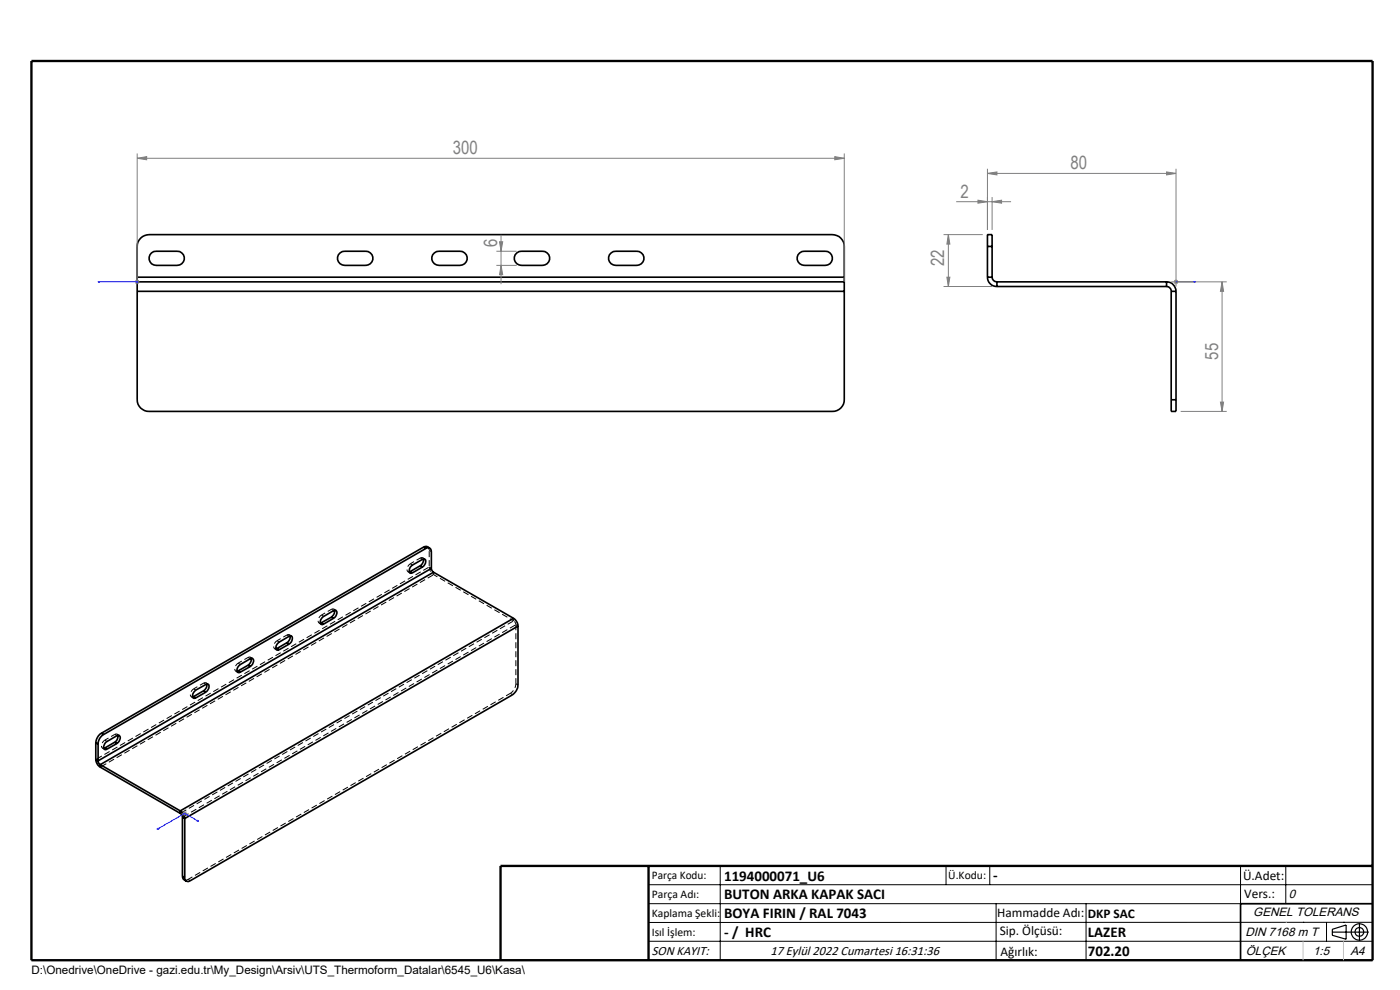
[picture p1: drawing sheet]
<svg xmlns="http://www.w3.org/2000/svg" width="297mm" height="210mm" viewBox="0 0 297 210" stroke-linecap="round" stroke-linejoin="round" font-family="sans-serif">
<g fill="none" stroke="#000" stroke-width=".35">
<path d="M29.1 59.8v2M29.1 58.8v1M29.1 58.8v-6.5a2.53 2.53 0 0 1 2.5-2.5h145a2.53 2.53 0 0 1 2.5 2.5v6.5M29.1 59.8h150M29.1 58.8h150M32.1 53.6l1-.3h4.5a1.5 1.5 0 0 1 1.5 1.5 1.5 1.5 0 0 1-1.5 1.5h-4.5a1.51 1.51 0 0 1-1.4-1 1.51 1.51 0 0 1 .4-1.7zM72.1 53.6l1-.3h4.5a1.5 1.5 0 0 1 1.5 1.5 1.5 1.5 0 0 1-1.5 1.5h-4.5a1.5 1.5 0 0 1-1.4-1 1.5 1.5 0 0 1 .4-1.7zM92.1 53.6l1-.3h4.5a1.5 1.5 0 0 1 1.5 1.5 1.5 1.5 0 0 1-1.5 1.5h-4.5a1.5 1.5 0 0 1-1.4-1 1.5 1.5 0 0 1 .4-1.7zM109.6 53.6l1-.3h4.5a1.5 1.5 0 0 1 1.5 1.5 1.5 1.5 0 0 1-1.5 1.5h-4.5a1.5 1.5 0 0 1-1.4-1 1.5 1.5 0 0 1 .4-1.7zM129.6 53.6l1-.3h4.5a1.5 1.5 0 0 1 1.5 1.5 1.5 1.5 0 0 1-1.5 1.5h-4.5a1.5 1.5 0 0 1-1.4-1 1.5 1.5 0 0 1 .4-1.7zM169.7 53.6l.9-.3h4.5a1.5 1.5 0 0 1 1.5 1.5 1.5 1.5 0 0 1-1.5 1.5h-4.5a1.5 1.5 0 0 1-1.4-1 1.5 1.5 0 0 1 .5-1.7zM179.1 59.8v2"/>
<path d="M179.1 58.8v1M209.5 52.3v-2.5h1v2.5M209.5 58.8a1.99 1.99 0 0 0 2 2M209.5 58.8h1M209.5 52.3h1M209.5 52.3v6.5M210.5 58.8a1.02 1.02 0 0 0 1 1M210.5 52.3v6.5M211.5 59.8h36M211.5 59.8v1M247.5 59.8a2.05 2.05 0 0 1 2 2M247.5 59.8v1"/>
<path d="M29.1 61.8v23a2.47 2.47 0 0 0 2.5 2.5h145a2.47 2.47 0 0 0 2.5-2.5v-23M29.1 61.8h150M211.5 60.8h36M247.5 60.8a1.02 1.02 0 0 1 1 1M248.5 61.8h1M248.5 61.8v23M249.5 61.8v23M248.5 84.8v2.5h1v-2.5M248.5 84.8h1M89.8 118.6l-.1 .7-.6 .7M89.9 116.1l.2-.2a.99 .99 0 0 1 1.1 .4M89.9 116.1l.4 .2"/>
<path d="M89.9 116.1l-68.4 39.4M90.3 116.3a.72 .72 0 0 1 .9 0 .72 .72 0 0 1 .3 .7v3.6M90.3 116.3l-68.3 39.5M53.3 139.7l-.1 .6-.6 .8M58.7 137.6l.5 .2M58.7 137.6h-.2M60.9 136.3l.4 .3M60.9 136.3l-2.2 1.3M61.3 136.6l.6-.8a.61 .61 0 0 0-.3-.9l-2.4 1.3-.6 .8a.6 .6 0 0 0 .4 .9l.2-.1M61.3 136.6l-2.1 1.2M61.6 134.9l-.1 .7-.6 .7M68.2 132.1l.5 .3"/>
<path d="M68.2 132.1l-.2 .1M70.3 130.9l.5 .3M70.3 130.9l-2.1 1.2M70.8 131.2l.4-.5a.94 .94 0 0 0 0-1.2h-.4l-2.1 1.3-.7 .7a.64 .64 0 0 0 .4 1l.3-.1M70.8 131.2l-2.1 1.2M71 129.5l-.1 .6-.6 .8M87 121.2l.5 .3M87 121.2l-.2 .1M89.1 120l.5 .3M89.1 120l-2.1 1.2M89.6 120.3l.6-.8a.6 .6 0 0 0-.3-.9l-2.4 1.3-.6 .7a.61 .61 0 0 0 .3 1l.3-.1M89.6 120.3l-2.1 1.2"/>
<path d="M91.5 120.6l.5 .8M91.5 120.6l-70.7 40.8M92 121.4l-70.7 40.8M92 121.4l16.9 9.8M108.9 131.2a2.1 2.1 0 0 1 1 1.6M108.9 131.2l-70.7 40.8M109.9 132.8v12.5a2.71 2.71 0 0 1-1.2 2.1l-68.3 39.4a.71 .71 0 0 1-.9 .1 .71 .71 0 0 1-.3-.7M109.9 132.8l-70.7 40.8M20.3 157.6l.5 .2M20.3 157.6v3.5M20.8 157.8v3.6M21.5 155.5a2.61 2.61 0 0 0-1.2 2.1"/>
<path d="M21.5 155.5l.5 .3M22 155.8a2.34 2.34 0 0 0-1.2 2M22.2 158.7l.5 .2M22.2 158.7h-.2M24.3 157.4l.5 .3M24.3 157.4l-2.1 1.3M24.8 157.7l.5-.4a.94 .94 0 0 0 0-1.3l-.5 .1-2.1 1.2-.5 .5a.89 .89 0 0 0 0 1.2l.5-.1M24.8 157.7l-2.1 1.2M25 156l-.2 1-.5 .4M41.1 147.8l.4 .3M41.1 147.8h-.2M43.2 146.5l.5 .3"/>
<path d="M43.2 146.5l-2.1 1.3M43.7 146.8l.6-.8a.6 .6 0 0 0-.4-.9l-2.4 1.3-.6 .8a.6 .6 0 0 0 .4 .9h.2M43.7 146.8l-2.2 1.3M43.9 145.1l-.1 .7-.6 .7M50.5 142.3l.5 .3M50.5 142.3l-.2 .1M52.6 141.1l.5 .3M52.6 141.1l-2.1 1.2M53.1 141.4l.5-.5a.94 .94 0 0 0 0-1.2h-.5l-2.1 1.3-.7 .7a.6 .6 0 0 0 .4 1l.3-.1M53.1 141.4l-2.1 1.2M20.3 161.1a2.11 2.11 0 0 0 1 1.6M20.3 161.1l.5 .3"/>
<path d="M20.8 161.4l.1 .4 .4 .4M21.3 162.7l16.9 9.8M21.3 162.2v.5M21.3 162.2l16.9 9.8M38.2 172.5l.4 .5 .1 .3M38.2 172a2.11 2.11 0 0 1 1 1.6M38.2 172v.5M38.7 173.3l.5 .3M38.7 173.3v12.6M39.2 173.6v12.6M38.7 185.9v.2a1.02 1.02 0 0 0 .8 .8M38.7 185.9l.5 .3"/>
<path d="M291.2 191.7h-28v12"/>
</g>
<path d="M91.1 120.3l-70.8 40.8M91.1 120.3v-3.6M109 131.7l-70.7 40.8M109.4 132.5l-70.7 40.8M21.3 162.7l70.7-40.8" fill="none" stroke="#000" stroke-width=".21" stroke-dasharray="1.3 .6" stroke-dashoffset="-.2" stroke-linecap="butt"/>
<g fill="none" stroke="#000" stroke-width=".21" stroke-dasharray="1.3 .6" stroke-linecap="butt">
<path d="M87.5 119.9l-.5-.3M89.2 118.4l.4 .2M90.1 118.6l-.4-.3M91.1 116.7l.4 .3M52.6 139.5l.5 .2M53.6 139.7l-.5-.3M58.3 137.6l.4 .3M59.2 136.2l-.4-.3M60.9 134.7l.5 .3M61.9 134.9l-.5-.3M67.7 132.2l.5 .2M68.7 130.7l-.5-.2"/>
<path d="M70.3 129.2l.5 .3M71.3 129.5l-.5-.3M86.5 121.3l.5 .2M91.5 120.5l-.4-.2M92 121.4v.5M109 131.2v.5M109.4 132.5l.5 .3M21.7 158.7l.5 .3M22.7 157.3l-.5-.3M24.4 155.8l.4 .3M25.3 156l-.4-.3M40.6 147.8l.5 .3"/>
<path d="M41.6 146.4l-.5-.3M43.2 144.9l.5 .3M44.2 145.1l-.5-.3M50 142.4l.5 .2M51 140.9l-.5-.2M108.3 147.1l.4 .2M109.9 145.3l-.5-.3M40.4 186.8l-.5-.3"/>
</g>
<g fill="none" stroke="#000" stroke-width=".21" stroke-dasharray="1.3 .6" stroke-dashoffset=".4" stroke-linecap="butt">
<path d="M87 119.6l2.2-1.2M89.2 118.4l.4-.1 .2 .3M90.7 116l.3 .3 .1 .4M52.6 139.5l.5-.1 .2 .2M58.6 137.6h-.3a1.09 1.09 0 0 1 .5-1.7M58.8 135.9l2.1-1.2M60.9 134.7l.4-.1 .3 .3M68 132.2h-.3a1.09 1.09 0 0 1 .5-1.7M68.2 130.5l2.1-1.3M70.3 129.2h.5l.2 .2M86.8 121.3h-.2a1.09 1.09 0 0 1 .4-1.7M109 131.7l-17-9.8"/>
<path d="M22 158.7h-.2a1.09 1.09 0 0 1 .4-1.7M22.2 157l2.2-1.2M24.4 155.8l.4-.1 .2 .3M40.9 147.8h-.3a1.09 1.09 0 0 1 .5-1.7M41.1 146.1l2.1-1.2M43.2 144.9l.5-.1 .2 .3M50.3 142.4h-.2a1.09 1.09 0 0 1 .4-1.7M50.5 140.7l2.1-1.2M109.4 145a2.6 2.6 0 0 1-1.1 2.1M39.9 186.5l-.4 .2-.4-.1"/>
</g>
<path d="M108.3 147.1l-68.4 39.4" fill="none" stroke="#000" stroke-width=".21" stroke-dasharray="1.3 .6" stroke-dashoffset=".2" stroke-linecap="butt"/>
<path d="M109.4 132.5l-.1-.5-.3-.3" fill="none" stroke="#000" stroke-width=".21" stroke-dasharray="1.3 .6" stroke-dashoffset=".5" stroke-linecap="butt"/>
<path d="M109.4 145v-12.5" fill="none" stroke="#000" stroke-width=".21" stroke-dasharray="1.3 .6" stroke-dashoffset=".1" stroke-linecap="butt"/>
<path d="M92 121.9a2.08 2.08 0 0 1-.9-1.6" fill="none" stroke="#000" stroke-width=".21" stroke-dasharray="1.3 .6" stroke-dashoffset="1" stroke-linecap="butt"/>
<g fill="none" stroke="#000" stroke-width=".25">
<path d="M282.6 197.7h7.8M282.6 197.1l3-.9v3l-3-.8zM288.4 195.8v3.8M106.2 203.7h185"/>
<circle cx="288.4" cy="197.7" r="1.74"/>
<circle cx="288.4" cy="197.7" r=".93"/>
</g>
<path d="M20.8 59.8h.4h-.4M20.8 59.8h8.3M29 59.8h.2zM29.1 59.8h.1M249.4 59.8h.2zM249.5 59.8h4.1M249.5 59.8h.1M253.6 59.8h-.4h.4M33.5 175.7l.2 .1-.4 .1zM41.8 174.1l.1-.1 .2 .2zM42.1 174.2l-2.9-1.7-5.9 3.4" fill="none" stroke="#00f" stroke-width=".21"/>
<g fill="none" stroke="#808080" stroke-width=".21">
<path d="M29.1 33.6l2-.4v.7zM29.1 32.6v27.7M29.1 33.6h150M177.1 33.2l2 .4-2 .3zM179.1 32.6v27.2M209.5 36.8l2-.3v.6zM209.5 35.8v13M209.5 36.8h40M247.5 36.5l2 .3-2 .3zM249.5 35.8v25M28.6 59.8h1M28.8 59.4l.7 .7"/>
<path d="M29.5 59.4l-.7 .7M105.3 53.3h4.3M105.3 56.3h4.3M106 51.3h.6l-.3 2zM106.3 56.3l.3 2h-.6zM106.3 49.8v10.5M200.2 49.8h8.3M200.9 58.8h.6l-.3 2zM201.2 49.8l.3 2h-.6zM201.2 49.8v11M202.8 42.8h11.7M207.5 42.5l2 .3-2 .3z"/>
<path d="M210.5 42.8l2-.3v.6zM210.5 41.8v7M248.5 59.8h11.7M249.1 59.4l.7 .7M249.8 59.4l-.7 .7M259.3 59.8v27.5M259.3 59.8l.3 2h-.7zM200.2 60.8h10.3M250.5 87.3h9.7M258.9 85.3h.7l-.3 2zM38.7 172.5h1M38.8 172.2l.7 .7"/>
<path d="M39.2 172v1M39.5 172.2l-.7 .7"/>
</g>
<g fill="none" stroke="#000" stroke-width=".21">
<path d="M137.6 187.7h153.6M137.6 191.7h153.6M137.6 199.7h153.6M152.8 183.7v20M200.7 183.7v4M210 183.7v4M211.3 191.7v12M230.4 191.7v12M263.2 183.7v20M272.8 183.7v8M276.4 195.6h.1M281.4 195.6v4.1"/>
<path d="M285 195.6h.1M291.2 195.6l-153.6 .1"/>
</g>
<path d="M6.7 12.9h284.5v190.8h-284.5zM137.6 183.7v20M291.2 183.7h-185v20" fill="none" stroke="#000" stroke-width=".5"/>
<path d="M276.4 199.7v4M285 199.7v4" fill="none" stroke="#c0c0c0" stroke-width=".21"/>
<path d="M272.8 195.6h.1" fill="none" stroke="#c0c0c0" stroke-width=".25"/>
<g fill="#00f">
<path d="M29 59.8h.2zM20.8 59.8h.4z"/>
<path d="M41.8 174.1l.3 .1-.2-.2zM33.3 175.9l.4-.1-.2-.1zM253.2 59.8h.4zM249.4 59.8h.2z"/>
</g>
<g fill="#808080">
<path d="M247.5 36.5l2 .3-2 .3zM209.5 36.8l2-.3v.6z"/>
<path d="M177.1 33.2l2 .4-2 .3zM29.1 33.6l2-.4v.7z"/>
<path d="M210.5 42.8l2-.3v.6zM207.5 42.5l2 .3-2 .3z"/>
<path d="M201.2 49.8l.3 2h-.6zM200.9 58.8h.6l-.3 2zM259.3 59.8l.3 2h-.7zM258.9 85.3h.7l-.3 2z"/>
<path d="M106 51.3h.6l-.3 2zM106.3 56.3l.3 2h-.6z"/>
</g>
<g font-size="3.9" fill="#808080">
<text x="96.1" y="32.7">300</text>
<text x="227.1" y="35.9">80</text>
<text x="203.8" y="41.9">2</text>
<text x="105.5" y="52.4" transform="rotate(-90 105.5 52.4)">6</text>
<text x="200.3" y="56.5" transform="rotate(-90 200.3 56.5)">22</text>
<text x="258.4" y="76.3" transform="rotate(-90 258.4 76.3)">55</text>
</g>
<g font-size="3.2">
<text x="153.6" y="186.8">1194000071_U6</text>
<text x="153.6" y="190.8">BUTON ARKA KAPAK SACI</text>
<text x="210.7" y="186.6">-</text>
<text x="153.6" y="194.8">BOYA FIRIN / RAL 7043</text>
<text x="153.6" y="198.8">- / HRC</text>
<text x="230.8" y="198.7">LAZER</text>
<text x="230.8" y="202.8">702.20</text>
</g>
<g font-size="2.8">
<text x="263.7" y="186.7">Ü.Adet:</text>
<text x="263.9" y="190.5">Vers.:</text>
<text x="211.5" y="194.5">Hammadde Adı:</text>
<text x="230.8" y="194.7">DKP SAC</text>
<text x="138.3" y="202.6">SON KAYIT:</text>
<text x="163.4" y="202.6">17 Eylül 2022 Cumartesi 16:31:36</text>
<text x="212.1" y="198.4">Sip. Ölçüsü:</text>
<text x="212.2" y="202.7">Ağırlık:</text>
</g>
<g font-size="2.6">
<text x="273.4" y="190.4">0</text>
<text x="265.9" y="194.4">GENEL TOLERANS</text>
<text x="264.2" y="198.5">DIN 7168 m T</text>
<text x="264.3" y="202.6">ÖLÇEK</text>
<text x="278.5" y="202.6">1:5</text>
<text x="286.5" y="202.6">A4</text>
</g>
<g font-size="2.5">
<text x="138.3" y="186.4">Parça Kodu:</text>
<text x="138.3" y="190.5">Parça Adı:</text>
<text x="201.2" y="186.5">Ü.Kodu:</text>
<text x="138.3" y="194.5">Kaplama Şekli:</text>
<text x="138.3" y="198.6">Isıl İşlem:</text>
<text x="6.7" y="206.7">D:\Onedrive\OneDrive - gazi.edu.tr\My_Design\Arsiv\UTS_Thermoform_Datalar\6545_U6\Kasa\</text>
</g>
</svg>
